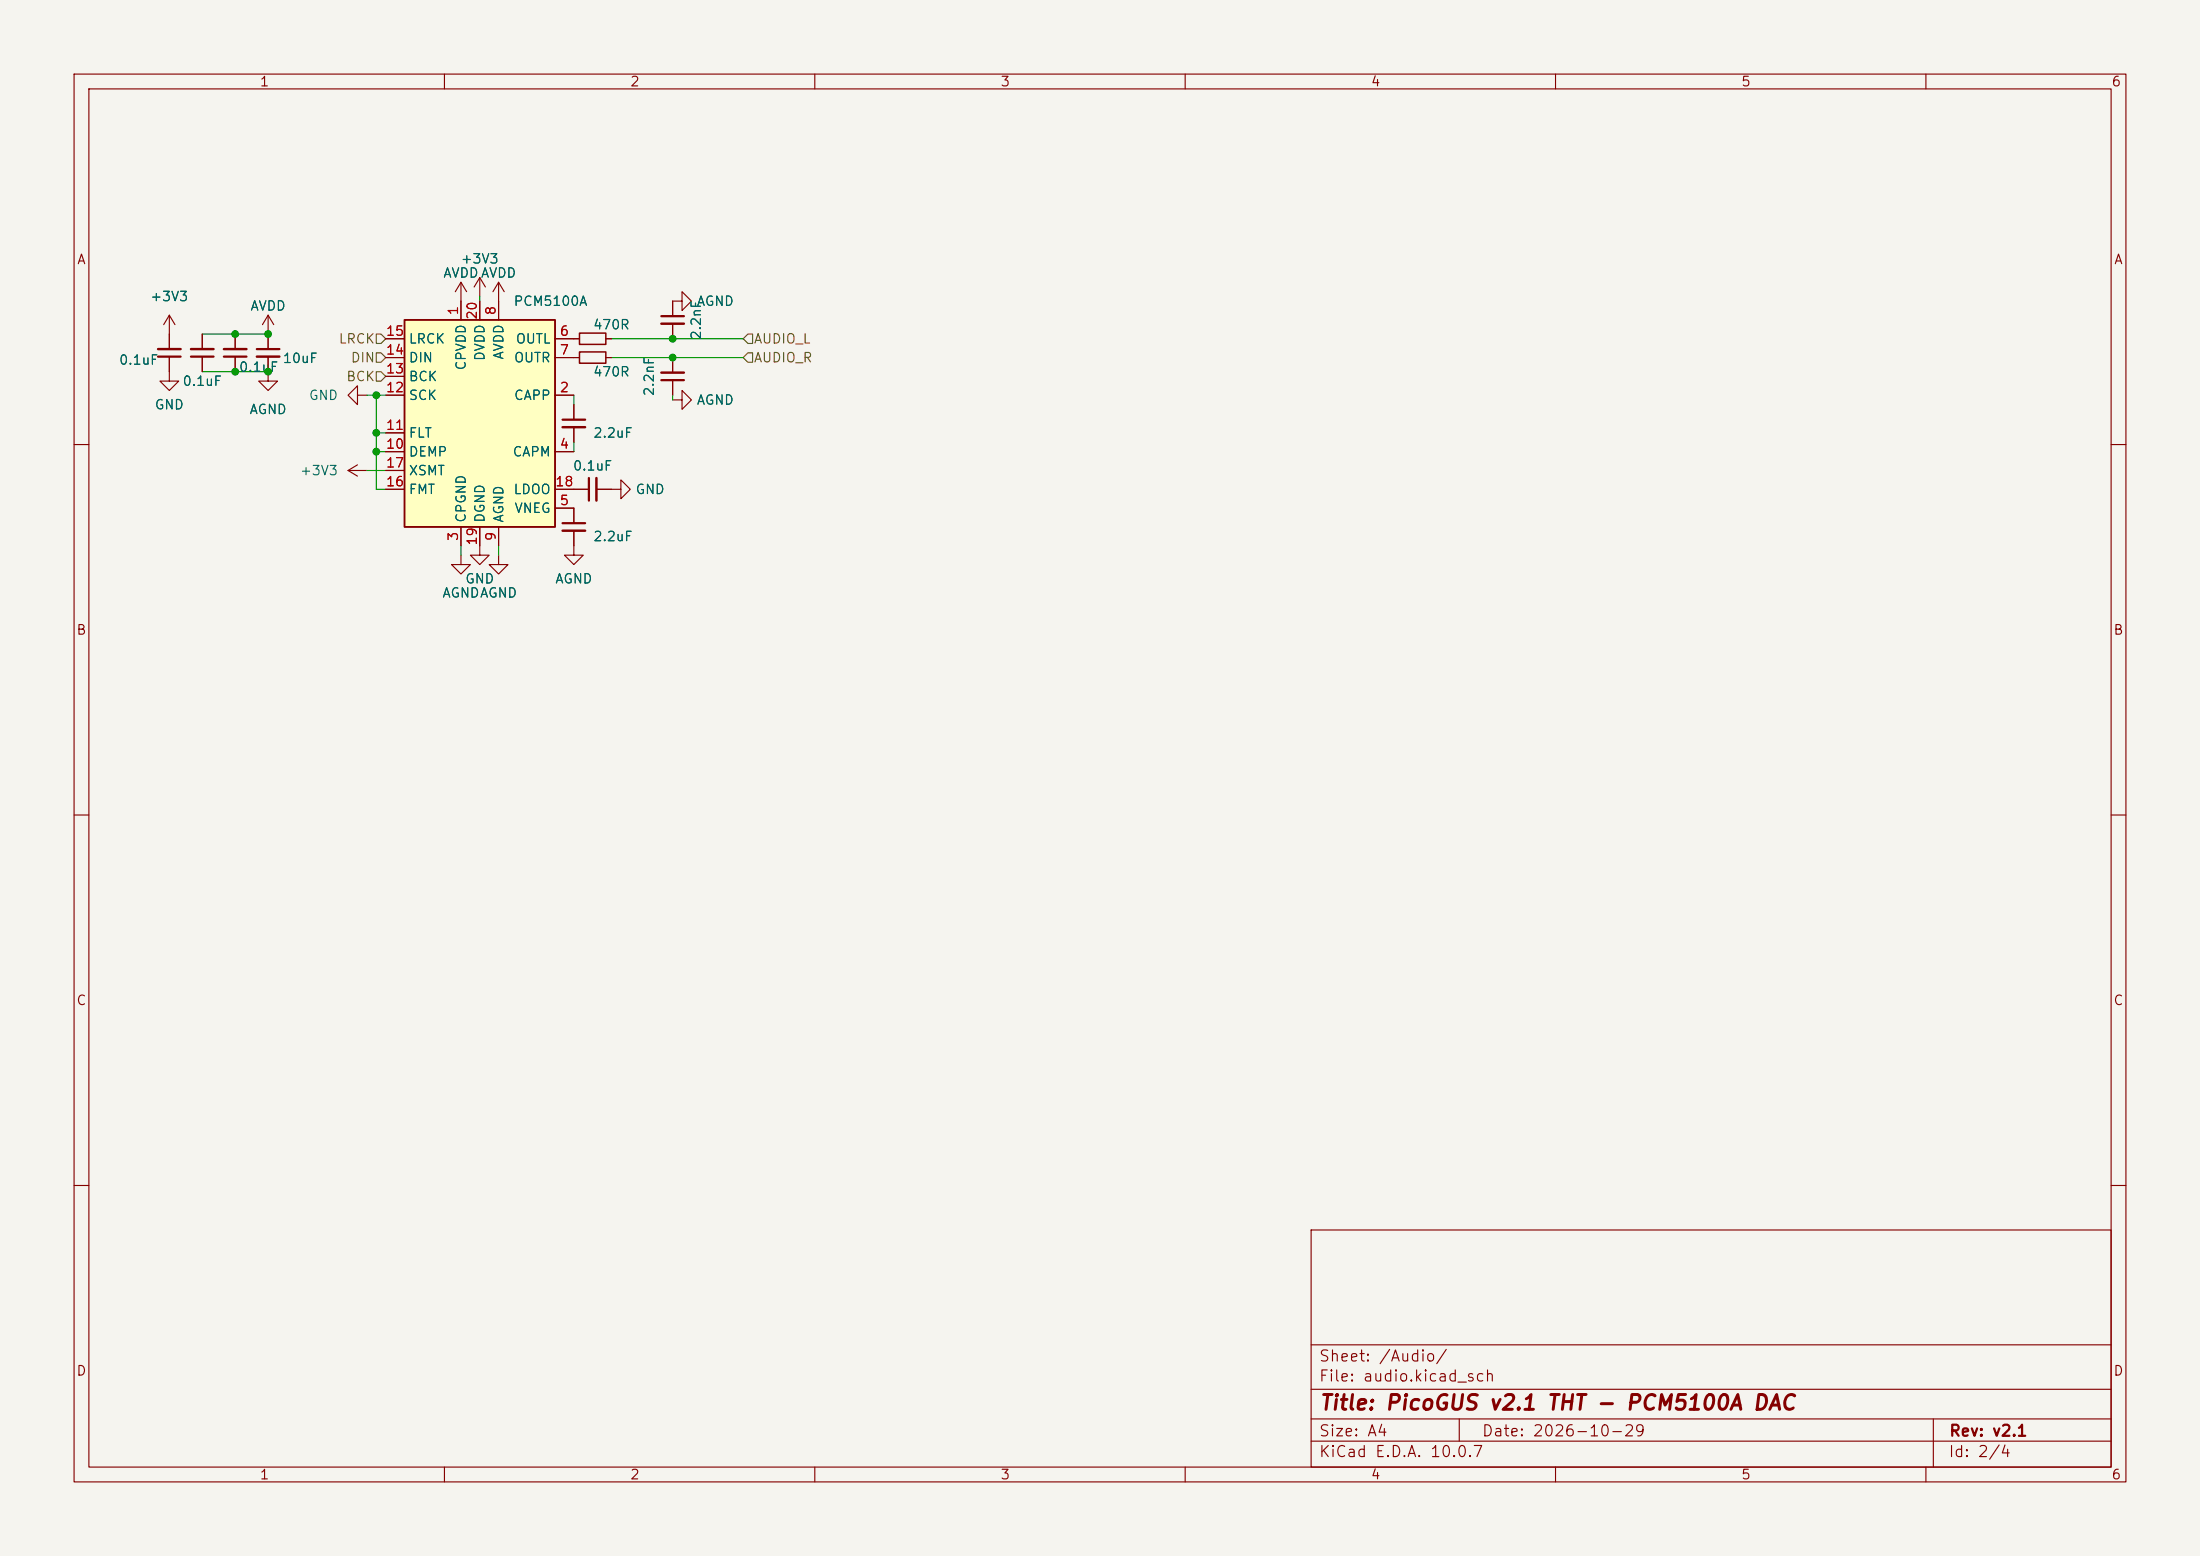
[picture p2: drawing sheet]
<svg xmlns="http://www.w3.org/2000/svg" width="297mm" height="210mm" viewBox="0 0 297 210" stroke-linecap="round" stroke-linejoin="round" font-family="sans-serif">
<path d="M0 0h297v210h-297z" fill="#f5f4ef" stroke="#f5f4ef" stroke-width=".14"/>
<g fill="none" stroke="#840000" stroke-width=".15">
<path d="M10 10h277v190h-277zM12 12h273v186h-273zM60 10v2M110 10v2M160 10v2M210 10v2M260 10v2M36.2 45.1v2M36.2 48.1v2.1M48.3 53.3v-1.2l-1.3 1.2 1.3 1.3v-1.3h1.2M10 60h2M77.5 68.6v2"/>
<path d="M77.5 71.6v2.1M285 60h2M10 110h2M285 110h2M10 160h2M177 166h108v32h-108zM285 160h2M60 198v2M110 198v2M160 198v2M177 194.5h108M177 191.5h108"/>
<path d="M177 187.5h108M177 181.5h108M197 191.5v3M210 198v2M260 198v2M261 191.5v6.5"/>
</g>
<path d="M34.7 47.1h3M75.9 70.6h3.1" fill="none" stroke="#840000" stroke-width=".3"/>
<path d="M34.7 48.1h3M75.9 71.6h3.1" fill="none" stroke="#840000" stroke-width=".33"/>
<path d="M54.6 43.2h20.3v27.9h-20.3z" fill="#ffffc2"/>
<path d="M54.6 43.2h20.3v27.9h-20.3z" fill="none" stroke="#840000" stroke-width=".25"/>
<g fill="none" stroke="#840000" stroke-width=".15">
<path d="M62.2 38.1v5.1M62.2 38.1l-.7 1.3M62.2 38.1l.8 1.3M64.8 37.5v2.5M64.8 37.5l-.8 1.2M64.8 37.5l.7 1.2M67.3 38.1v5.1M67.3 38.1l-.8 1.3M67.3 38.1l.8 1.3M22.9 48.1v3.3h1.2l-1.2 1.3-1.3-1.3h1.3M22.9 42.5v4.6M22.9 42.5l-.8 1.3"/>
<path d="M22.9 42.5l.7 1.3M27.3 45.1v2M27.3 48.1v2.1M31.7 45.1v2M31.7 48.1v2.1M36.2 48.1v3.3h1.3l-1.3 1.3-1.3-1.3h1.3M36.2 42.5l-.8 1.3M36.2 42.5l.8 1.3M36.2 42.5v4.6M52.1 53.3h2.5M52.1 45.7h2.5M52.1 48.3h2.5"/>
<path d="M52.1 58.4h2.5M52.1 50.8h2.5M64.8 40.6v2.6M74.9 53.3h2.6M74.9 45.7h3.3M74.9 48.3h3.3M77.5 54.6v2M77.5 57.7v2M81.8 45.7h.7M81.8 48.3h.7M90.8 54h1.3v-1.3l1.2 1.3-1.2 1.2v-1.2M90.8 43.7v2"/>
<path d="M90.8 48.3v2M90.8 51.3v2M92.1 40.6v1.3l1.2-1.3-1.2-1.2v1.2h-1.3v2.1M47 63.5h2.5M47 63.5l1.3 .8M48.3 62.7l-1.3 .8M52.1 61h2.5M52.1 66h2.5M52.1 63.5h2.5M62.2 74.9v1.3h1.3l-1.3 1.3-1.2-1.3h1.2M62.2 71.1v2.6M64.8 71.1v3.8h1.2l-1.2 1.3-1.3-1.3h1.3"/>
<path d="M67.3 74.9v1.3h1.3l-1.3 1.3-1.3-1.3h1.3M67.3 71.1v2.6M74.9 61h2.6M74.9 68.6h2.6v2M74.9 66h4.6M77.5 71.6v3.3h1.2l-1.2 1.3-1.3-1.3h1.3M80.5 66h3.3v-1.2l1.3 1.2-1.3 1.3v-1.3"/>
</g>
<path d="M21.3 48.1h3.1M25.8 48.1h3M30.2 48.1h3.1M75.9 56.6h3.1M89.3 42.7h3M89.3 51.3h3M79.5 64.5v3.1" fill="none" stroke="#840000" stroke-width=".3"/>
<path d="M21.3 47.1h3.1M25.8 47.1h3M30.2 47.1h3.1M75.9 57.7h3.1M89.3 43.7h3M89.3 50.3h3M80.5 64.5v3.1" fill="none" stroke="#840000" stroke-width=".33"/>
<path d="M78.2 45h3.6v1.5h-3.6zM78.2 47.5h3.6v1.5h-3.6z" fill="none" stroke="#840000" stroke-width=".2"/>
<path d="M50.8 45.1h.6l.7 .6-.7 .7h-.6zM50.8 50.2h.6l.7 .6-.7 .6h-.6zM50.8 47.6h.6l.7 .7-.7 .6h-.6zM100.3 48.3l.7-.7h.6v1.3h-.6zM101 45.1h.6v1.3h-.6l-.7-.7z" fill="none" stroke="#725600" stroke-width=".15"/>
<g fill="none" stroke="#009600" stroke-width=".15">
<path d="M27.3 50.2h8.9M27.3 45.1h8.9M49.5 53.3h2.6M50.8 58.4h1.3M50.8 53.3v12.7h1.3M64.8 40v.6M77.5 53.3v1.3M77.5 59.7v1.3M82.5 48.3h17.8M82.5 45.7h17.8M90.8 53.3v.7M49.5 63.5h2.6"/>
<path d="M50.8 61h1.3M62.2 73.7v1.2M67.3 73.7v1.2"/>
</g>
<g fill="#009600" stroke="#009600" stroke-width=".14">
<circle cx="50.8" cy="61" r=".46"/>
<circle cx="36.2" cy="45.1" r=".46"/>
<circle cx="31.7" cy="50.2" r=".46"/>
<circle cx="50.8" cy="58.4" r=".46"/>
<circle cx="50.8" cy="53.3" r=".46"/>
<circle cx="31.7" cy="45.1" r=".46"/>
<circle cx="36.2" cy="50.2" r=".46"/>
<circle cx="90.8" cy="45.7" r=".46"/>
<circle cx="90.8" cy="48.3" r=".46"/>
</g>
<text font-size="2" fill="#840000" x="178" y="190.8">Title: PicoGUS v2.1 THT - PCM5100A DAC</text>
<g font-size="1.5" fill="#840000">
<text x="178" y="184.1">Sheet: /Audio/</text>
<text x="178" y="186.8">File: audio.kicad_sch</text>
<text x="178" y="197">KiCad E.D.A. 10.0.7</text>
<text x="178" y="194.2">Size: A4</text>
<text x="200" y="194.2">Date: 2026-10-29</text>
<text x="263" y="197">Id: 2/4</text>
<text x="263" y="194.2">Rev: v2.1</text>
</g>
<g font-size="1.3" fill="#840000">
<text x="35" y="12">1</text>
<text x="85" y="12">2</text>
<text x="135" y="12">3</text>
<text x="185" y="12">4</text>
<text x="235" y="12">5</text>
<text x="285" y="12">6</text>
<text x="10.3" y="36">A</text>
<text x="285.3" y="36">A</text>
<text x="10.2" y="86">B</text>
<text x="285.2" y="86">B</text>
<text x="10.2" y="136">C</text>
<text x="285.2" y="136">C</text>
<text x="10.2" y="186">D</text>
<text x="285.2" y="186">D</text>
<text x="35" y="200">1</text>
<text x="85" y="200">2</text>
<text x="135" y="200">3</text>
<text x="185" y="200">4</text>
<text x="235" y="200">5</text>
<text x="285" y="200">6</text>
</g>
<g font-size="1.3" fill="#006464">
<text x="62.1" y="35.9">+3V3</text>
<text x="20.2" y="41">+3V3</text>
<text x="59.7" y="37.8">AVDD</text>
<text x="64.8" y="37.8">AVDD</text>
<text x="69.3" y="41.6">PCM5100A</text>
<text x="94" y="41.6">AGND</text>
<text x="33.7" y="42.2">AVDD</text>
<text x="55.1" y="46.7">LRCK</text>
<text x="69.5" y="46.7">OUTL</text>
<text x="80" y="44.8">470R</text>
<text x="94.9" y="45.9" transform="rotate(-90 94.9 45.9)">2.2nF</text>
<text x="16" y="49.5">0.1uF</text>
<text x="24.5" y="52.4">0.1uF</text>
<text x="32.2" y="50.5">0.1uF</text>
<text x="38.1" y="49.3">10uF</text>
<text x="55.1" y="51.8">BCK</text>
<text x="55.1" y="49.2">DIN</text>
<text x="63.2" y="50.1" transform="rotate(-90 63.2 50.1)">CPVDD</text>
<text x="65.7" y="48.8" transform="rotate(-90 65.7 48.8)">DVDD</text>
<text x="68.3" y="48.6" transform="rotate(-90 68.3 48.6)">AVDD</text>
<text x="69.3" y="49.2">OUTR</text>
<text x="80" y="51.1">470R</text>
<text x="88.6" y="53.6" transform="rotate(-90 88.6 53.6)">2.2nF</text>
<text x="20.8" y="55.6">GND</text>
<text x="33.6" y="56.2">AGND</text>
<text x="41.6" y="54.3">GND</text>
<text x="55.1" y="59.4">FLT</text>
<text x="55.1" y="54.3">SCK</text>
<text x="69.3" y="54.3">CAPP</text>
<text x="80" y="59.4">2.2uF</text>
<text x="94" y="54.9">AGND</text>
<text x="40.4" y="64.5">+3V3</text>
<text x="55.1" y="61.9">DEMP</text>
<text x="55.1" y="64.5">XSMT</text>
<text x="69.1" y="61.9">CAPM</text>
<text x="77.3" y="63.8">0.1uF</text>
<text x="55.1" y="67">FMT</text>
<text x="63.2" y="70.6" transform="rotate(-90 63.2 70.6)">CPGND</text>
<text x="65.7" y="70.6" transform="rotate(-90 65.7 70.6)">DGND</text>
<text x="68.3" y="70.6" transform="rotate(-90 68.3 70.6)">AGND</text>
<text x="69.2" y="67">LDOO</text>
<text x="69.4" y="69.5">VNEG</text>
<text x="85.7" y="67">GND</text>
<text x="80" y="73.4">2.2uF</text>
<text x="59.6" y="81">AGNDAGND</text>
<text x="62.7" y="79.1">GND</text>
<text x="74.9" y="79.1">AGND</text>
</g>
<g font-size="1.3" fill="#725600">
<text x="45.6" y="46.7">LRCK</text>
<text x="101.7" y="46.7">AUDIO_L</text>
<text x="46.7" y="51.8">BCK</text>
<text x="47.3" y="49.2">DIN</text>
<text x="101.7" y="49.2">AUDIO_R</text>
</g>
<g font-size="1.3" fill="#a90000">
<text x="52" y="45.6">15</text>
<text x="62.1" y="42.6" transform="rotate(-90 62.1 42.6)">1</text>
<text x="64.7" y="43.2" transform="rotate(-90 64.7 43.2)">20</text>
<text x="67.2" y="42.6" transform="rotate(-90 67.2 42.6)">8</text>
<text x="75.5" y="45.6">6</text>
<text x="52" y="53.3">12</text>
<text x="52" y="50.7">13</text>
<text x="52" y="48.2">14</text>
<text x="75.5" y="53.3">2</text>
<text x="75.5" y="48.2">7</text>
<text x="52" y="58.3">11</text>
<text x="52" y="60.9">10</text>
<text x="52" y="66">16</text>
<text x="52" y="63.4">17</text>
<text x="74.9" y="66">18</text>
<text x="75.5" y="60.9">4</text>
<text x="75.5" y="68.5">5</text>
<text x="62.1" y="73.1" transform="rotate(-90 62.1 73.1)">3</text>
<text x="64.7" y="73.7" transform="rotate(-90 64.7 73.7)">19</text>
<text x="67.2" y="73.1" transform="rotate(-90 67.2 73.1)">9</text>
</g>
</svg>
